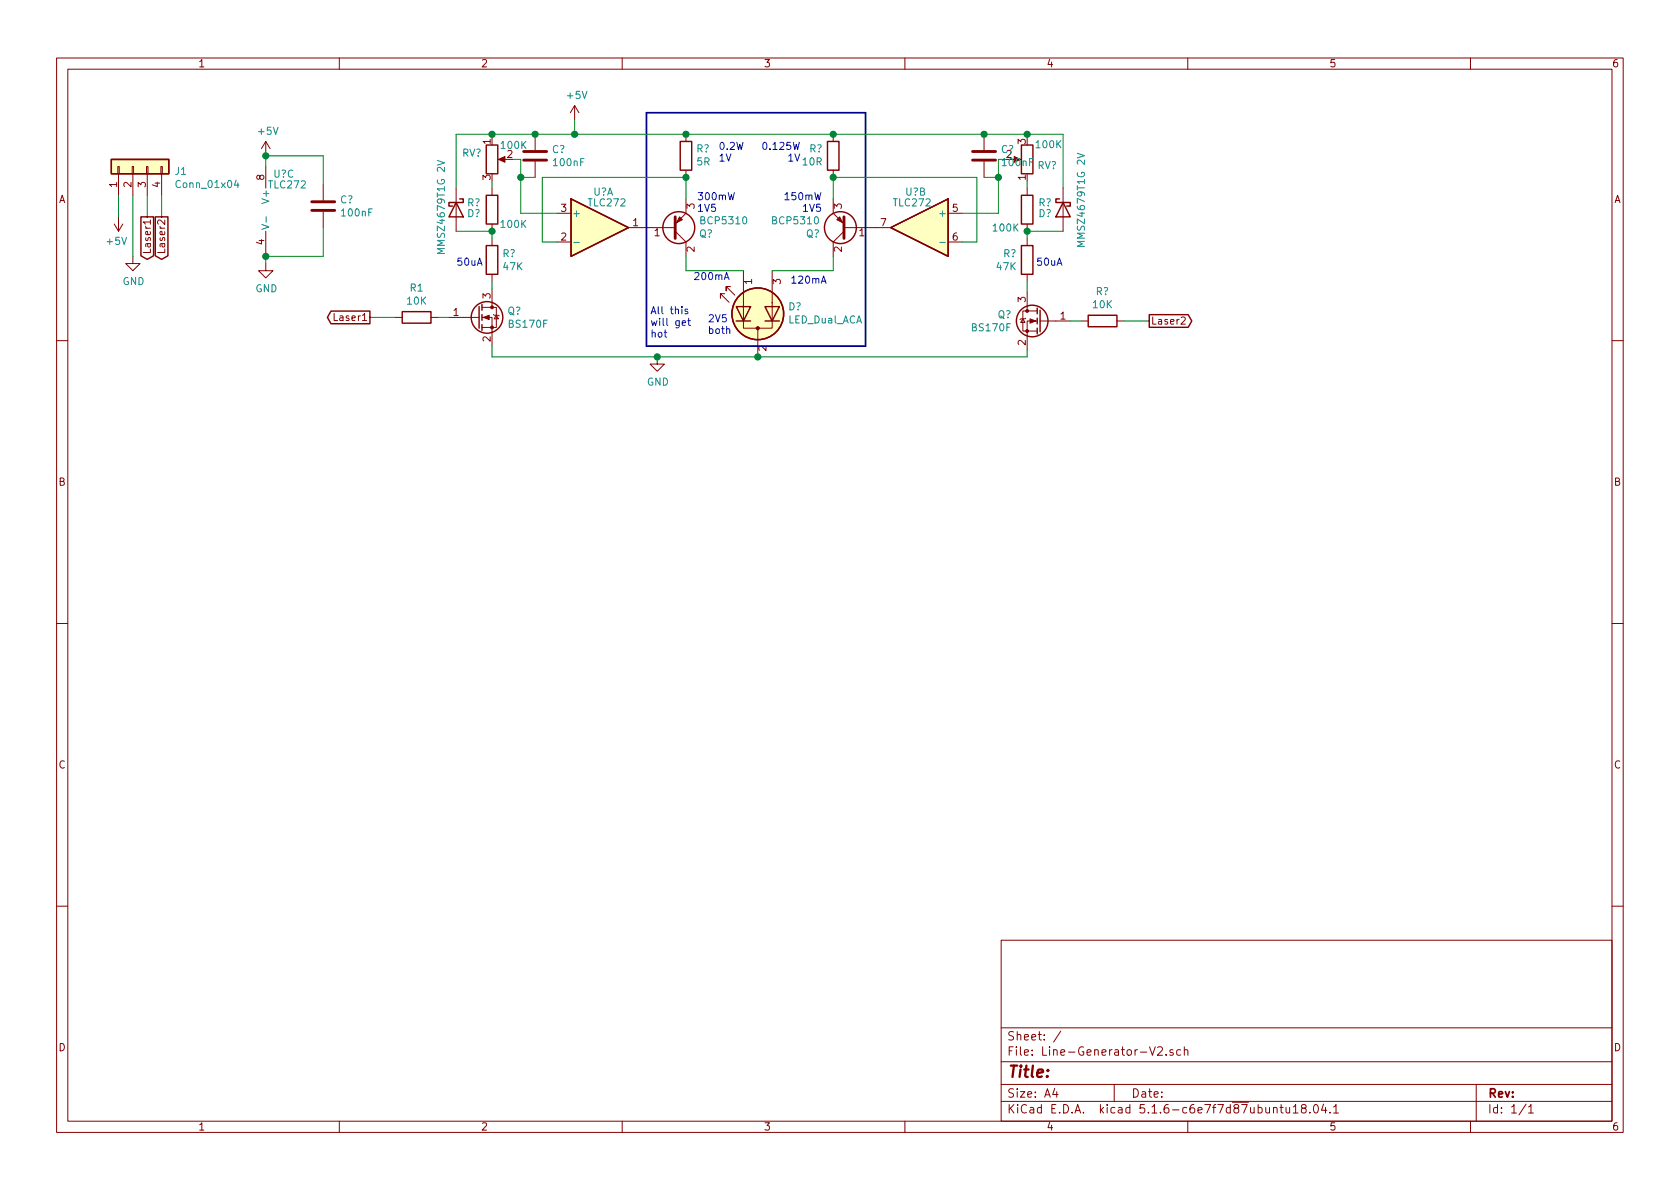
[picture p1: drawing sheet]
EESchema Schematic File Version 4
EELAYER 30 0
EELAYER END
$Descr A4 11693 8268
encoding utf-8
Sheet 1 1
Title ""
Date ""
Rev ""
Comp ""
Comment1 ""
Comment2 ""
Comment3 ""
Comment4 ""
$EndDescr
$Comp
L Connector_Generic:Conn_01x04 J1
U 1 1
P 925 1150
F 0 "J1" V 889 862 50  0000 R CNN
F 1 "Conn_01x04" V 798 862 50  0000 R CNN
F 2 "Connector_JST:JST_PH_B4B-PH-SM4-TB_1x04-1MP_P2.00mm_Vertical" H 925 1150 50  0001 C CNN
F 3 "~" H 925 1150 50  0001 C CNN
	1    925  1150
	0    -1   -1   0   
$EndComp
$Comp
L power:GND #PWR0102
U 1 1
P 925 1775
F 0 "#PWR0102" H 925 1525 50  0001 C CNN
F 1 "GND" H 930 1602 50  0000 C CNN
F 2 "" H 925 1775 50  0001 C CNN
F 3 "" H 925 1775 50  0001 C CNN
	1    925  1775
	1    0    0    -1  
$EndComp
Text GLabel 1025 1500 3    50   Output ~ 0
Laser1
Text GLabel 1125 1500 3    50   Output ~ 0
Laser2
Wire Wire Line
	825  1500 825  1350
Wire Wire Line
	925  1350 925  1775
Wire Wire Line
	1025 1500 1025 1350
Wire Wire Line
	1125 1350 1125 1500
$Comp
L Device:R R1
U 1 1
P 2900 2200
F 0 "R1" V 2693 2200 50  0000 C CNN
F 1 "10K" V 2784 2200 50  0000 C CNN
F 2 "Resistor_SMD:R_0805_2012Metric_Pad1.15x1.40mm_HandSolder" V 2830 2200 50  0001 C CNN
F 3 "~" H 2900 2200 50  0001 C CNN
	1    2900 2200
	0    1    1    0   
$EndComp
Wire Wire Line
	2575 2200 2750 2200
$Comp
L Device:LED_Dual_ACA D?
U 1 1
P 5275 2175
F 0 "D?" V 5321 1965 50  0000 R CNN
F 1 "LED_Dual_ACA" V 5230 1965 50  0000 R CNN
F 2 "Connector_PinSocket_1.27mm:PinSocket_1x03_P1.27mm_Vertical" H 5275 2175 50  0001 C CNN
F 3 "~" H 5275 2175 50  0001 C CNN
	1    5275 2175
	0    -1   -1   0   
$EndComp
Text Notes 5500 1975 0    50   ~ 0
120mA
Text Notes 4825 1950 0    50   ~ 0
200mA
Text Notes 4925 2325 0    50   ~ 0
2V5\nboth
$Comp
L Device:R R?
U 1 1
P 4775 1075
F 0 "R?" H 4705 1029 50  0000 R CNN
F 1 "5R" H 4705 1120 50  0000 R CNN
F 2 "Resistor_THT:R_Axial_DIN0207_L6.3mm_D2.5mm_P7.62mm_Horizontal" V 4705 1075 50  0001 C CNN
F 3 "~" H 4775 1075 50  0001 C CNN
	1    4775 1075
	-1   0    0    1   
$EndComp
Text Notes 4850 1475 0    50   ~ 0
300mW\n1V5
$Comp
L Device:D_Schottky D?
U 1 1
P 3175 1450
F 0 "D?" V 3200 1525 50  0000 L CNN
F 1 "MMSZ4679T1G 2V" H 2825 1350 50  0000 L CNN
F 2 "Diode_SMD:D_SOD-123" H 3175 1450 50  0001 C CNN
F 3 "https://docs.rs-online.com/2159/0900766b812e22b6.pdf" H 3175 1450 50  0001 C CNN
	1    3175 1450
	0    1    1    0   
$EndComp
$Comp
L Amplifier_Operational:TLC272 U?
U 1 1
P 4175 1575
F 0 "U?" H 4200 1825 50  0000 C CNN
F 1 "TLC272" H 4225 1750 50  0000 C CNN
F 2 "" H 4175 1575 50  0001 C CNN
F 3 "http://www.ti.com/lit/ds/symlink/tlc272.pdf" H 4175 1575 50  0001 C CNN
	1    4175 1575
	1    0    0    -1  
$EndComp
Wire Wire Line
	3775 1225 3775 1675
Wire Wire Line
	3775 1675 3875 1675
Wire Wire Line
	3775 1225 4775 1225
Wire Wire Line
	4775 1225 4775 1375
Connection ~ 4775 1225
Wire Wire Line
	4775 1775 4775 1875
Wire Wire Line
	4775 925  4000 925 
Connection ~ 4000 925 
Wire Wire Line
	4000 925  3725 925 
$Comp
L Amplifier_Operational:TLC272 U?
U 3 1
P 1950 1450
F 0 "U?" H 1975 1700 50  0000 C CNN
F 1 "TLC272" H 2000 1625 50  0000 C CNN
F 2 "" H 1950 1450 50  0001 C CNN
F 3 "http://www.ti.com/lit/ds/symlink/tlc272.pdf" H 1950 1450 50  0001 C CNN
	3    1950 1450
	1    0    0    -1  
$EndComp
Wire Wire Line
	4000 825  4000 925 
$Comp
L power:GND #PWR?
U 1 1
P 4575 2475
F 0 "#PWR?" H 4575 2225 50  0001 C CNN
F 1 "GND" H 4580 2302 50  0000 C CNN
F 2 "" H 4575 2475 50  0001 C CNN
F 3 "" H 4575 2475 50  0001 C CNN
	1    4575 2475
	1    0    0    -1  
$EndComp
$Comp
L power:GND #PWR?
U 1 1
P 1850 1825
F 0 "#PWR?" H 1850 1575 50  0001 C CNN
F 1 "GND" H 1855 1652 50  0000 C CNN
F 2 "" H 1850 1825 50  0001 C CNN
F 3 "" H 1850 1825 50  0001 C CNN
	1    1850 1825
	1    0    0    -1  
$EndComp
Wire Wire Line
	1850 1750 1850 1775
$Comp
L Transistor_FET:BS170F Q?
U 1 1
P 3325 2200
F 0 "Q?" H 3531 2246 50  0000 L CNN
F 1 "BS170F" H 3531 2155 50  0000 L CNN
F 2 "Package_TO_SOT_SMD:SOT-23" H 3525 2125 50  0001 L CIN
F 3 "http://www.diodes.com/assets/Datasheets/BS170F.pdf" H 3325 2200 50  0001 L CNN
	1    3325 2200
	1    0    0    -1  
$EndComp
Connection ~ 4575 2475
$Comp
L Device:R R?
U 1 1
P 3425 1800
F 0 "R?" H 3495 1846 50  0000 L CNN
F 1 "47K" H 3495 1755 50  0000 L CNN
F 2 "Resistor_SMD:R_0805_2012Metric_Pad1.15x1.40mm_HandSolder" V 3355 1800 50  0001 C CNN
F 3 "~" H 3425 1800 50  0001 C CNN
	1    3425 1800
	1    0    0    -1  
$EndComp
Wire Wire Line
	3425 2475 4575 2475
Wire Wire Line
	3125 2200 3050 2200
Text Notes 5000 1125 0    50   ~ 0
0.2W\n1V
Text Notes 5575 1125 2    50   ~ 0
0.125W\n1V
Wire Wire Line
	7450 2225 7525 2225
$Comp
L Transistor_FET:BS170F Q?
U 1 1
P 7250 2225
F 0 "Q?" H 7456 2271 50  0000 L CNN
F 1 "BS170F" H 7456 2180 50  0000 L CNN
F 2 "Package_TO_SOT_SMD:SOT-23" H 7450 2150 50  0001 L CIN
F 3 "http://www.diodes.com/assets/Datasheets/BS170F.pdf" H 7250 2225 50  0001 L CNN
	1    7250 2225
	-1   0    0    -1  
$EndComp
Wire Wire Line
	5800 1775 5800 1875
Connection ~ 5800 1225
Wire Wire Line
	5800 1225 5800 1375
Wire Wire Line
	6800 1225 5800 1225
Wire Wire Line
	6800 1675 6700 1675
Wire Wire Line
	6800 1225 6800 1675
$Comp
L Amplifier_Operational:TLC272 U?
U 2 1
P 6400 1575
F 0 "U?" H 6425 1825 50  0000 C CNN
F 1 "TLC272" H 6450 1750 50  0000 C CNN
F 2 "" H 6400 1575 50  0001 C CNN
F 3 "http://www.ti.com/lit/ds/symlink/tlc272.pdf" H 6400 1575 50  0001 C CNN
	2    6400 1575
	-1   0    0    -1  
$EndComp
$Comp
L Transistor_BJT:BCP51 Q?
U 1 1
P 5900 1575
F 0 "Q?" H 6090 1621 50  0000 L CNN
F 1 "BCP5310" H 6090 1530 50  0000 L CNN
F 2 "Package_TO_SOT_SMD:SOT-223-3_TabPin2" H 6100 1500 50  0001 L CIN
F 3 "" H 5900 1575 50  0001 L CNN
	1    5900 1575
	-1   0    0    1   
$EndComp
Text Notes 5725 1475 2    50   ~ 0
150mW\n1V5
$Comp
L Device:R R?
U 1 1
P 5800 1075
F 0 "R?" H 5730 1029 50  0000 R CNN
F 1 "10R" H 5730 1120 50  0000 R CNN
F 2 "Resistor_THT:R_Axial_DIN0207_L6.3mm_D2.5mm_P7.62mm_Horizontal" V 5730 1075 50  0001 C CNN
F 3 "~" H 5800 1075 50  0001 C CNN
	1    5800 1075
	1    0    0    1   
$EndComp
Wire Wire Line
	8000 2225 7825 2225
Text GLabel 8000 2225 2    50   Output ~ 0
Laser2
$Comp
L Device:R R?
U 1 1
P 7675 2225
F 0 "R?" V 7468 2225 50  0000 C CNN
F 1 "10K" V 7559 2225 50  0000 C CNN
F 2 "Resistor_SMD:R_0805_2012Metric_Pad1.15x1.40mm_HandSolder" V 7605 2225 50  0001 C CNN
F 3 "~" H 7675 2225 50  0001 C CNN
	1    7675 2225
	0    -1   1    0   
$EndComp
Wire Wire Line
	4575 2475 5275 2475
Wire Wire Line
	5175 1875 4775 1875
Wire Wire Line
	5375 1875 5800 1875
Connection ~ 5275 2475
Text GLabel 2575 2200 0    50   Output ~ 0
Laser1
Wire Wire Line
	1850 1075 1850 1150
Wire Bus Line
	4500 775  6025 775 
Wire Bus Line
	6025 775  6025 2400
Wire Bus Line
	6025 2400 4500 2400
Wire Bus Line
	4500 2400 4500 775 
Text Notes 4525 2350 0    50   ~ 0
All this\nwill get\nhot
Wire Wire Line
	5275 2475 7150 2475
Wire Wire Line
	5800 925  4775 925 
Connection ~ 4775 925 
$Comp
L power:+5V #PWR?
U 1 1
P 4000 825
F 0 "#PWR?" H 4000 675 50  0001 C CNN
F 1 "+5V" H 4015 998 50  0000 C CNN
F 2 "" H 4000 825 50  0001 C CNN
F 3 "" H 4000 825 50  0001 C CNN
	1    4000 825 
	1    0    0    -1  
$EndComp
$Comp
L power:+5V #PWR?
U 1 1
P 1850 1075
F 0 "#PWR?" H 1850 925 50  0001 C CNN
F 1 "+5V" H 1865 1248 50  0000 C CNN
F 2 "" H 1850 1075 50  0001 C CNN
F 3 "" H 1850 1075 50  0001 C CNN
	1    1850 1075
	1    0    0    -1  
$EndComp
$Comp
L power:+5V #PWR?
U 1 1
P 825 1500
F 0 "#PWR?" H 825 1350 50  0001 C CNN
F 1 "+5V" H 840 1673 50  0000 C CNN
F 2 "" H 825 1500 50  0001 C CNN
F 3 "" H 825 1500 50  0001 C CNN
	1    825  1500
	-1   0    0    1   
$EndComp
Text Notes 3175 1850 0    50   ~ 0
50uA
$Comp
L Device:R R?
U 1 1
P 3425 1450
F 0 "R?" H 3250 1500 50  0000 L CNN
F 1 "100K" H 3475 1350 50  0000 L CNN
F 2 "Resistor_SMD:R_0805_2012Metric_Pad1.15x1.40mm_HandSolder" V 3355 1450 50  0001 C CNN
F 3 "~" H 3425 1450 50  0001 C CNN
	1    3425 1450
	1    0    0    -1  
$EndComp
Wire Wire Line
	3425 925  3425 950 
Wire Wire Line
	3425 1600 3425 1650
Wire Wire Line
	3425 1950 3425 2000
Wire Wire Line
	3425 2400 3425 2475
Wire Wire Line
	3175 1600 3425 1600
Connection ~ 3425 1600
Wire Wire Line
	3425 925  3175 925 
Wire Wire Line
	3175 925  3175 1300
Connection ~ 3425 925 
Wire Wire Line
	3625 1475 3875 1475
$Comp
L Device:D_Schottky D?
U 1 1
P 7400 1450
F 0 "D?" V 7425 1525 50  0000 L CNN
F 1 "MMSZ4679T1G 2V" H 7000 1325 50  0000 L CNN
F 2 "Diode_SMD:D_SOD-123" H 7400 1450 50  0001 C CNN
F 3 "https://docs.rs-online.com/2159/0900766b812e22b6.pdf" H 7400 1450 50  0001 C CNN
	1    7400 1450
	0    -1   1    0   
$EndComp
$Comp
L Device:R R?
U 1 1
P 7150 1800
F 0 "R?" H 7220 1846 50  0000 L CNN
F 1 "47K" H 7220 1755 50  0000 L CNN
F 2 "Resistor_SMD:R_0805_2012Metric_Pad1.15x1.40mm_HandSolder" V 7080 1800 50  0001 C CNN
F 3 "~" H 7150 1800 50  0001 C CNN
	1    7150 1800
	-1   0    0    -1  
$EndComp
Text Notes 7400 1850 2    50   ~ 0
50uA
$Comp
L Device:R R?
U 1 1
P 7150 1450
F 0 "R?" H 6975 1500 50  0000 L CNN
F 1 "100K" H 7200 1325 50  0000 L CNN
F 2 "Resistor_SMD:R_0805_2012Metric_Pad1.15x1.40mm_HandSolder" V 7080 1450 50  0001 C CNN
F 3 "~" H 7150 1450 50  0001 C CNN
	1    7150 1450
	-1   0    0    -1  
$EndComp
Wire Wire Line
	7150 925  7150 950 
Wire Wire Line
	7150 1600 7150 1650
Wire Wire Line
	7400 1600 7150 1600
Connection ~ 7150 1600
Wire Wire Line
	7150 925  7400 925 
Wire Wire Line
	7400 925  7400 1300
Connection ~ 7150 925 
Wire Wire Line
	6950 1475 6700 1475
Wire Wire Line
	5800 925  6850 925 
Connection ~ 5800 925 
Wire Wire Line
	7150 1950 7150 2025
Wire Wire Line
	7150 2425 7150 2475
Wire Wire Line
	3425 1250 3425 1300
$Comp
L Device:R_POT RV?
U 1 1
P 3425 1100
F 0 "RV?" H 3356 1146 50  0000 R CNN
F 1 "100K" H 3675 1200 50  0000 R CNN
F 2 "" H 3425 1100 50  0001 C CNN
F 3 "~" H 3425 1100 50  0001 C CNN
	1    3425 1100
	1    0    0    -1  
$EndComp
Wire Wire Line
	3575 1100 3625 1100
$Comp
L Device:R_POT RV?
U 1 1
P 7150 1100
F 0 "RV?" H 7081 1146 50  0000 R CNN
F 1 "100K" H 7100 1000 50  0000 R CNN
F 2 "" H 7150 1100 50  0001 C CNN
F 3 "~" H 7150 1100 50  0001 C CNN
	1    7150 1100
	-1   0    0    1   
$EndComp
Wire Wire Line
	7150 1250 7150 1300
Wire Wire Line
	7000 1100 6950 1100
Wire Wire Line
	6950 1100 6950 1225
$Comp
L Device:C C?
U 1 1
P 2250 1425
F 0 "C?" H 2365 1471 50  0000 L CNN
F 1 "100nF" H 2365 1380 50  0000 L CNN
F 2 "Capacitor_SMD:C_0805_2012Metric" H 2288 1275 50  0001 C CNN
F 3 "~" H 2250 1425 50  0001 C CNN
	1    2250 1425
	1    0    0    -1  
$EndComp
$Comp
L Device:C C?
U 1 1
P 3725 1075
F 0 "C?" H 3840 1121 50  0000 L CNN
F 1 "100nF" H 3840 1030 50  0000 L CNN
F 2 "Capacitor_SMD:C_0805_2012Metric" H 3763 925 50  0001 C CNN
F 3 "~" H 3725 1075 50  0001 C CNN
	1    3725 1075
	1    0    0    -1  
$EndComp
Connection ~ 3725 925 
Wire Wire Line
	3725 925  3425 925 
$Comp
L Device:C C?
U 1 1
P 6850 1075
F 0 "C?" H 6965 1121 50  0000 L CNN
F 1 "100nF" H 6965 1030 50  0000 L CNN
F 2 "Capacitor_SMD:C_0805_2012Metric" H 6888 925 50  0001 C CNN
F 3 "~" H 6850 1075 50  0001 C CNN
	1    6850 1075
	1    0    0    -1  
$EndComp
Connection ~ 6850 925 
Wire Wire Line
	6850 925  7150 925 
Wire Wire Line
	6850 1225 6950 1225
Connection ~ 6950 1225
Wire Wire Line
	6950 1225 6950 1475
Wire Wire Line
	3725 1225 3625 1225
Wire Wire Line
	3625 1100 3625 1225
Connection ~ 3625 1225
Wire Wire Line
	3625 1225 3625 1475
Wire Wire Line
	1850 1075 2250 1075
Wire Wire Line
	2250 1075 2250 1275
Connection ~ 1850 1075
Wire Wire Line
	1850 1775 2250 1775
Wire Wire Line
	2250 1775 2250 1575
Connection ~ 1850 1775
Wire Wire Line
	1850 1775 1850 1825
$Comp
L Transistor_BJT:BCP51 Q?
U 1 1
P 4675 1575
F 0 "Q?" H 4865 1621 50  0000 L CNN
F 1 "BCP5310" H 4865 1530 50  0000 L CNN
F 2 "Package_TO_SOT_SMD:SOT-223-3_TabPin2" H 4875 1500 50  0001 L CIN
F 3 "" H 4675 1575 50  0001 L CNN
	1    4675 1575
	1    0    0    1   
$EndComp
$EndSCHEMATC
